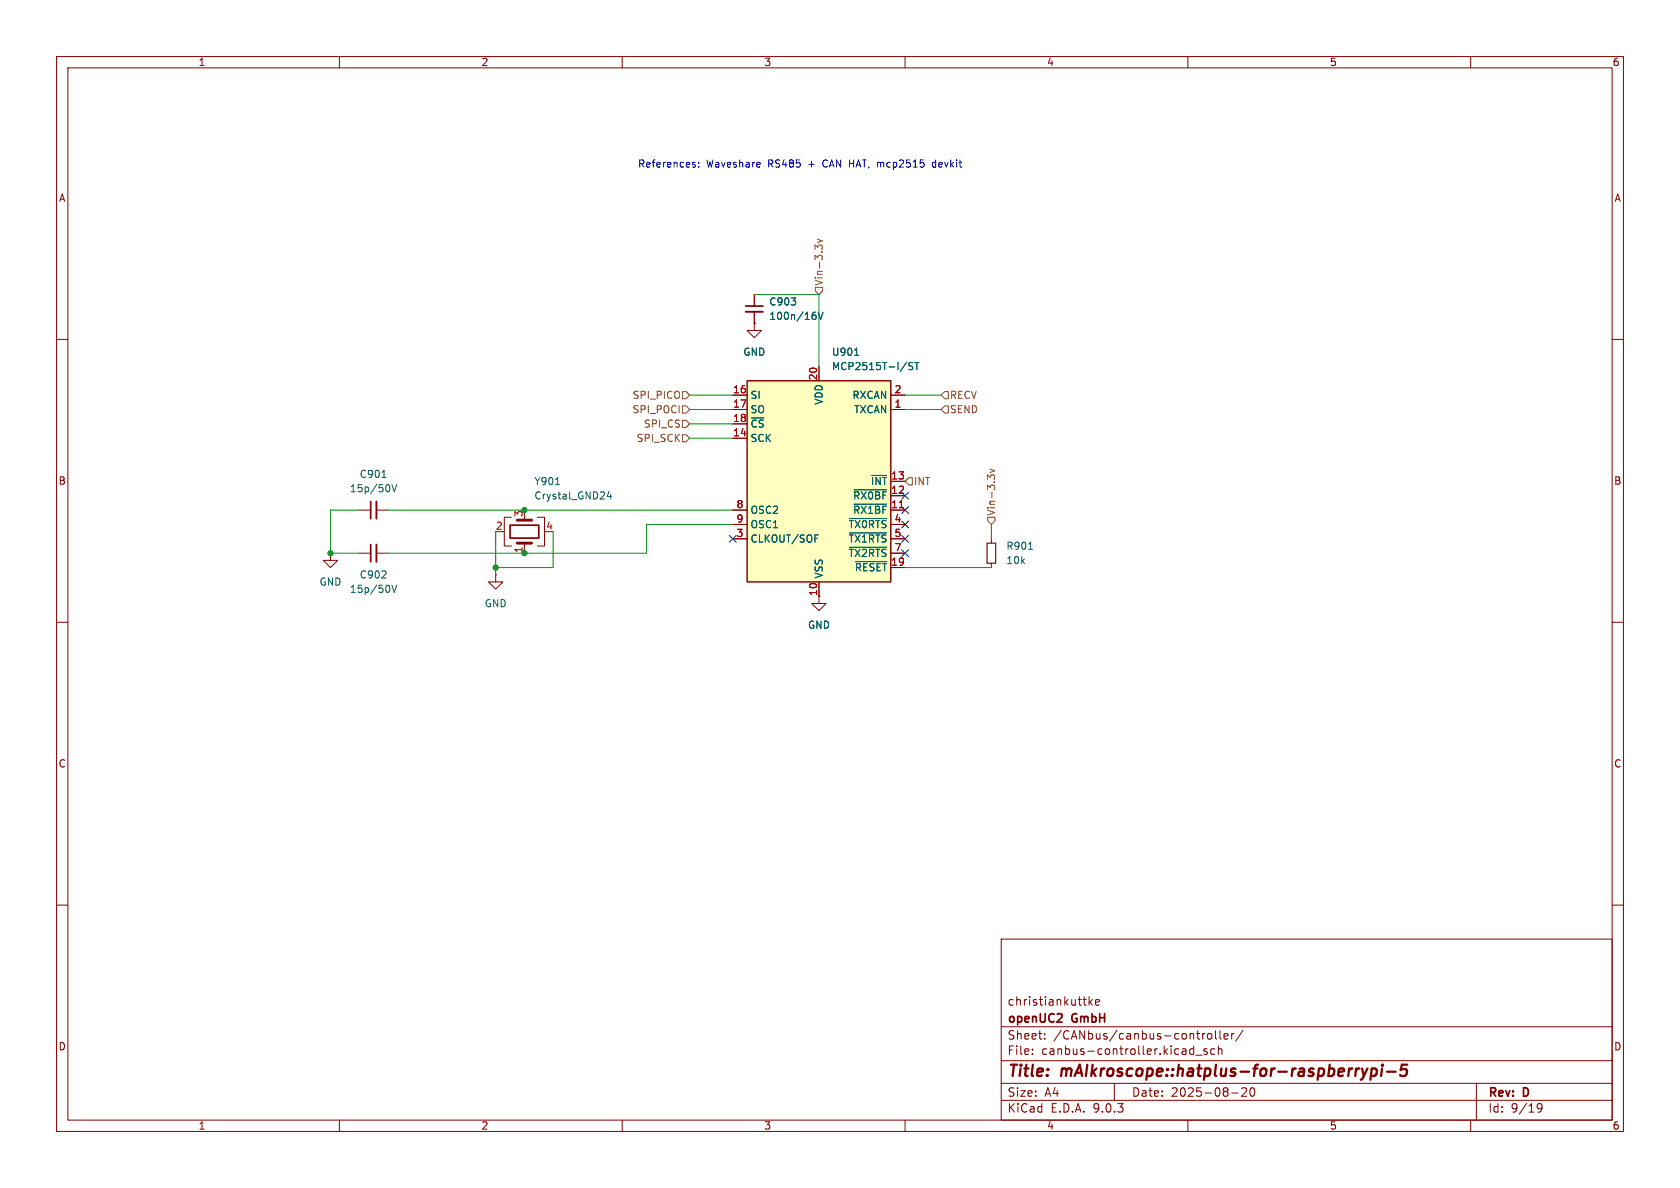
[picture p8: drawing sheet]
<svg xmlns="http://www.w3.org/2000/svg" width="297mm" height="210mm" viewBox="0 0 297 210" stroke-linecap="round" stroke-linejoin="round" font-family="sans-serif">
<g fill="none" stroke="#840000" stroke-width=".18">
<path d="M10 10h277v190h-277zM12 12h273v186h-273zM60 10v2M110 10v2M160 10v2M210 10v2M260 10v2M10 60h2M285 60h2M10 110h2M87.6 101.6v1.3h1.3l-1.3 1.2-1.2-1.2h1.2M87.6 101.6h.1"/>
<path d="M144.8 105.4v1.3h1.2l-1.2 1.3-1.3-1.3h1.3M285 110h2M10 160h2M177 166h108v32h-108zM191.5 176.7h.5M191.9 177.7h.1M192.5 176.2v1.5M192.7 177.1l.4 .6M193.1 176.7l-.6 .6M193.7 177.2l.7-.1-.1-.3-.4-.1-.2 .2v.7h.6M285 160h2M60 198v2"/>
<path d="M110 198v2M160 198v2M177 194.5h108M177 191.5h108M177 187.5h108M177 181.5h108M182.5 186.3v.1M182.5 185.5v.1M184.7 183.6v.1M184.7 182.8v.1M197 191.5v3M210 198v2"/>
<path d="M210.5 186.3h.5M210.5 185.5h.5M211 184.9v1.5M211.4 186.5h1.1M212.6 182.7v1M213 182.7l-.3 .1-.1 .2M213.4 185.5l-.4-.1-.2 .2 .1 .2 .5 .2v.3h-.6M213.6 182.8l.4-.1 .2 .3v.4l-.2 .3-.4-.1-.1-.2v-.4zM214.7 185.5l-.4-.1-.3 .3v.4l.2 .2h.5M214.9 182.2v1.3l.2 .2M215.4 185.5l.2-.1 .4 .1v.9M215.4 184.9v1.5"/>
<path d="M215.7 182.2v1.3l.2 .2M216.4 183.2l.7-.1-.1-.3-.4-.1-.2 .2 .1 .7h.5M217.7 182.7v1M217.7 193.2h1.2M218.2 182.7l-.3 .1-.2 .2M219.7 182.1l-1.2 2M220.3 192.4v.5l-.8 .9h.9M221.1 192.4a.81 .81 0 0 0 .4 1.4l.2-.1 .1-.5-.1-.8M260 198v2M261 191.5v6.5M271.7 195.4l.3-.3 .5 .1a.99 .99 0 0 1-.3 1.4h-.3M271.7 195.7l.3 .3h.3l.3-.3"/>
</g>
<path d="M241.8 188.9l-.7 1.3M242.5 189l.2-.1 .6 .1 .1 .3-.1 .5a.66 .66 0 0 1-.9 .3M242.5 188.9l-.2 2M244.3 188.9l-.1 1.3M244.4 188.2l-.1 .1 .1 .1M244.4 188.2l.1 .1-.1 .1M244.4 188.2v.2M245.2 189.4h1.5M248.8 188.2h-1l-.2 1 .3-.2 .7 .1 .1 .3-.1 .6-.3 .2h-.5l-.3-.2" fill="none" stroke="#840000" stroke-width=".4"/>
<path d="M132.1 67.3h25.4v35.6h-25.4z" fill="#ffffc2"/>
<path d="M132.1 67.3h25.4v35.6h-25.4z" fill="none" stroke="#840000" stroke-width=".25"/>
<g fill="none" stroke="#840000" stroke-width=".18">
<path d="M133.3 57.2v1.2h1.3l-1.3 1.3-1.2-1.3h1.2M133.3 57.2h.1M133.3 52.1v2M133.3 55.1v2.1M129.5 69.9h2.6M129.5 72.4h2.6M129.5 74.9h2.6M129.5 77.5h2.6M144.8 64.8v2.5M157.5 69.9h2.5M157.5 72.4h2.5M58.4 97.8v1.3h1.3l-1.3 1.2-1.3-1.2h1.3"/>
<path d="M58.4 97.8h.1M63.5 90.2h2M63.5 97.8h2M66.5 90.2h2.1M66.5 97.8h2.1M88.9 94h.3M90.4 91.4h-1.2v5.1h1.2M92.7 96v1.8M95 91.4h1.3v5.1h-1.3M129.5 90.2h2.6M129.5 92.7h2.6M129.5 95.3h2.6"/>
<path d="M157.5 90.2h2.5M157.5 92.7h2.5M157.5 95.3h2.5M157.5 85.1h2.5M157.5 87.6h2.5M157.5 97.8h2.5M175.3 95.3v.7M175.3 99.6v.7M144.8 102.9v2.5M157.5 100.3h2.5"/>
</g>
<g fill="none" stroke="#006464" stroke-width=".18">
<path d="M143.9 55.2h.3M144 55.7l.3 .2v.3l-.3 .3M144.6 55.2l.5 1.3 .4-1.3M151.1 62.8h.7M161.4 64.1h-.5l-.2 .1v.4l.5 .2 .2 .3-.3 .2h-.5M161.7 64.1h.7M162.1 64.1v1.2M67.5 84.4h.8M68.9 85.9v.8M69.3 85.7l.4 1.2 .4-1.2M98.2 85.7h.7M107.7 86.9l-.3 .9h.7"/>
<path d="M108 87.4v.8M144.1 95.2h.4M144.1 94.6h.6M150.2 91.7h6.5M150.2 94.2h6.5M150.2 96.7h6.5M151 86.6h5.7M151 89.1h5.7M151.3 99.3h5.4M154.1 84h2.6M181.8 97.1h.8M68.9 103.7v.8"/>
<path d="M69.3 103.4l.4 1.3 .4-1.3"/>
</g>
<path d="M159 89.8h.7" fill="none" stroke="#a90000" stroke-width=".18"/>
<path d="M174.5 96h1.5v3.6h-1.5z" fill="none" stroke="#840000" stroke-width=".2"/>
<path d="M131.8 54.1h3.1M65.5 88.6v3.1M65.5 96.3v3M90.2 92.8h5v2.3h-5z" fill="none" stroke="#840000" stroke-width=".3"/>
<path d="M131.8 55.1h3.1M66.5 88.6v3.1M66.5 96.3v3" fill="none" stroke="#840000" stroke-width=".33"/>
<path d="M91.4 96h2.6M91.4 91.9h2.6" fill="none" stroke="#840000" stroke-width=".51"/>
<g fill="none" stroke="#725600" stroke-width=".18">
<path d="M144.1 50.8h1.3v.6l-.6 .7-.7-.7zM144.5 42.3l.9 .3-.9 .3M144.6 43.7l-.5-.4v.8M144.6 43.6l.2-.3h.3l.3 .3M120.6 74.3h.7l.6 .6-.6 .7h-.7zM120.6 71.8h.7l.6 .6-.6 .6h-.7zM120.6 76.8h.7l.6 .7-.6 .6h-.7zM120.6 69.2h.7l.6 .7-.6 .6h-.7zM166.4 69.9l.6-.7h.6v1.3h-.6zM167 71.8h.6v1.2h-.6l-.6-.6zM160.7 84.5h.6v1.2h-.6l-.7-.6zM174.6 91.4h1.3v.7l-.6 .6-.7-.6z"/>
<path d="M175 82.9l.8 .3-.8 .3M175.1 84.4l-.5-.4v.7M175.1 84.2l.2-.2h.3l.2 .2"/>
</g>
<g fill="none" stroke="#009600" stroke-width=".18">
<path d="M133.3 52.1h11.5v12.7M121.9 74.9h7.6M121.9 69.9h7.6M121.9 72.4h7.6M121.9 77.5h7.6M160 69.9h6.4M160 72.4h6.4M63.5 90.2h-5.1v7.6h5.1M68.6 90.2h60.9M87.6 94v7.6M97.8 94v6.3h-10.2M129.5 92.7h-15.2v5.1h-45.7"/>
<path d="M175.3 92.7v2.6M160 100.3h15.3"/>
</g>
<path d="M128.9 94.6l1.2 1.3M130.1 94.6l-1.2 1.3M159.4 87l1.2 1.2M159.4 89.6l1.2 1.2M159.4 92.1l1.2 1.2M159.4 94.6l1.2 1.3M159.4 97.2l1.2 1.2M160.6 87l-1.2 1.2M160.6 89.6l-1.2 1.2M160.6 92.1l-1.2 1.2M160.6 94.6l-1.2 1.3M160.6 97.2l-1.2 1.2" fill="none" stroke="#000084" stroke-width=".18"/>
<path d="M122.6 29.1l.3 .1 .1 .2-.2 .1h-.3M122.6 28.7l.3 .1M123.5 29.4v.1M123.5 28.8v.1M134.3 28.8l.1 .2-.6 .1M165.4 28.8l-.3-.1-.3 .2 .1 .6h.5" fill="none" stroke="#0000c2" stroke-width=".18"/>
<g fill="#009600" stroke="#009600" stroke-width=".18">
<circle cx="58.4" cy="97.8" r=".46"/>
<circle cx="92.7" cy="90.2" r=".46"/>
<circle cx="92.7" cy="97.8" r=".46"/>
<circle cx="87.6" cy="100.3" r=".46"/>
</g>
<g font-size="2.8" fill="#840000">
<text x="178" y="190.9">Title:</text>
<text x="187.7" y="190.9">mAIkroscope::hatplus-for-raspberrypi-5</text>
</g>
<g font-size="2.1" fill="#840000">
<text x="178" y="178">christiankuttke</text>
<text x="178" y="184">Sheet:</text>
<text x="178" y="181.2">openUC2</text>
<text x="186.2" y="184">/CANbus/canbus-controller/</text>
<text x="189.6" y="181.2">GmbH</text>
<text x="178" y="186.7">File:</text>
<text x="184.1" y="186.7">canbus-controller.kicad_sch</text>
<text x="178" y="196.9">KiCad</text>
<text x="178" y="194.1">Size:</text>
<text x="184.7" y="194.1">A4</text>
<text x="185.7" y="196.9">E.D.A.</text>
<text x="193.3" y="196.9">9.0.3</text>
<text x="200" y="194.1">Date:</text>
<text x="207" y="194.1">2025-08-20</text>
<text x="263" y="194.3">Rev:</text>
<text x="263" y="196.9">Id:</text>
<text x="267.1" y="196.9">9/19</text>
<text x="269.4" y="194.3">D</text>
</g>
<g font-size="1.8" fill="#840000">
<text x="35" y="11.9">1</text>
<text x="85" y="11.9">2</text>
<text x="135" y="11.9">3</text>
<text x="185" y="11.9">4</text>
<text x="235" y="11.9">5</text>
<text x="285" y="11.9">6</text>
<text x="10.3" y="35.9">A</text>
<text x="285.3" y="35.9">A</text>
<text x="10.3" y="85.9">B</text>
<text x="285.3" y="85.9">B</text>
<text x="10.3" y="135.9">C</text>
<text x="285.3" y="135.9">C</text>
<text x="10.3" y="185.9">D</text>
<text x="285.3" y="185.9">D</text>
<text x="35" y="199.9">1</text>
<text x="85" y="199.9">2</text>
<text x="135" y="199.9">3</text>
<text x="185" y="199.9">4</text>
<text x="235" y="199.9">5</text>
<text x="285" y="199.9">6</text>
</g>
<g font-size="1.8" fill="#0000c2">
<text x="112.7" y="29.8">References:</text>
<text x="124.9" y="29.8">Waveshare</text>
<text x="135.9" y="29.8">RS485</text>
<text x="143.2" y="29.8">+</text>
<text x="145.9" y="29.8">CAN HAT, mcp2515</text>
<text x="165.9" y="29.8">devkit</text>
</g>
<g font-size="1.8" fill="#725600">
<text x="145.6" y="50.6" transform="rotate(-90 145.6 50.6)">Vin-3.3v</text>
<text x="111.7" y="70.7">SPI_PICO</text>
<text x="167.8" y="70.7">RECV</text>
<text x="111.7" y="73.3">SPI_POCI</text>
<text x="113.7" y="75.8">SPI_CS</text>
<text x="167.8" y="73.3">SEND</text>
<text x="112.5" y="78.3">SPI_SCK</text>
<text x="161.5" y="86">INT</text>
<text x="176.1" y="91.2" transform="rotate(-90 176.1 91.2)">Vin-3.3v</text>
</g>
<g font-size="1.8" fill="#006464">
<text x="135.9" y="54.2">C903</text>
<text x="135.9" y="56.7">100n/16V</text>
<text x="131.3" y="63.1">GND</text>
<text x="147" y="63.1">U901</text>
<text x="147" y="65.6">MCP2515T-I/ST</text>
<text x="132.6" y="70.7">SI</text>
<text x="145.6" y="71.6" transform="rotate(-90 145.6 71.6)">VDD</text>
<text x="150.6" y="70.7">RXCAN</text>
<text x="132.6" y="73.3">SO</text>
<text x="132.6" y="75.8">~{CS}</text>
<text x="150.9" y="73.3">TXCAN</text>
<text x="132.6" y="78.3">SCK</text>
<text x="61.7" y="87.2">15p/50V</text>
<text x="63.5" y="84.7">C901</text>
<text x="94.4" y="86">Y901</text>
<text x="94.4" y="88.5">Crystal_GND24</text>
<text x="150.7" y="88.5">~{RX0BF}</text>
<text x="153.9" y="86">~{INT}</text>
<text x="132.6" y="91">OSC2</text>
<text x="132.6" y="93.6">OSC1</text>
<text x="149.9" y="93.6">~{TX0RTS}</text>
<text x="150.7" y="91">~{RX1BF}</text>
<text x="132.6" y="96.1">CLKOUT/SOF</text>
<text x="149.9" y="96.1">~{TX1RTS}</text>
<text x="149.9" y="98.7">~{TX2RTS}</text>
<text x="151" y="101.2">~{RESET}</text>
<text x="177.8" y="97.4">R901</text>
<text x="177.8" y="99.9">10k</text>
<text x="56.4" y="103.7">GND</text>
<text x="61.7" y="105">15p/50V</text>
<text x="63.5" y="102.5">C902</text>
<text x="85.6" y="107.5">GND</text>
<text x="145.6" y="102.4" transform="rotate(-90 145.6 102.4)">VSS</text>
<text x="142.7" y="111.4">GND</text>
</g>
<g font-size="1.8" fill="#a90000">
<text x="129.5" y="69.6">16</text>
<text x="144.5" y="67.4" transform="rotate(-90 144.5 67.4)">20</text>
<text x="158" y="69.6">2</text>
<text x="129.5" y="72.1">17</text>
<text x="129.5" y="74.7">18</text>
<text x="129.5" y="77.2">14</text>
<text x="158" y="72.1">1</text>
<text x="130.1" y="89.9">8</text>
<text x="157.4" y="84.8">13</text>
<text x="157.4" y="87.4">12</text>
<text x="157.4" y="89.9">11</text>
<text x="87.6" y="93.7">2</text>
<text x="92.5" y="91.5" transform="rotate(-90 92.5 91.5)">3</text>
<text x="96.4" y="93.7">4</text>
<text x="130.1" y="92.5">9</text>
<text x="130.1" y="95">3</text>
<text x="158" y="92.5">4</text>
<text x="158" y="95">5</text>
<text x="92.5" y="97.9" transform="rotate(-90 92.5 97.9)">1</text>
<text x="157.4" y="100.1">19</text>
<text x="158" y="97.5">7</text>
<text x="144.5" y="105.5" transform="rotate(-90 144.5 105.5)">10</text>
</g>
</svg>
